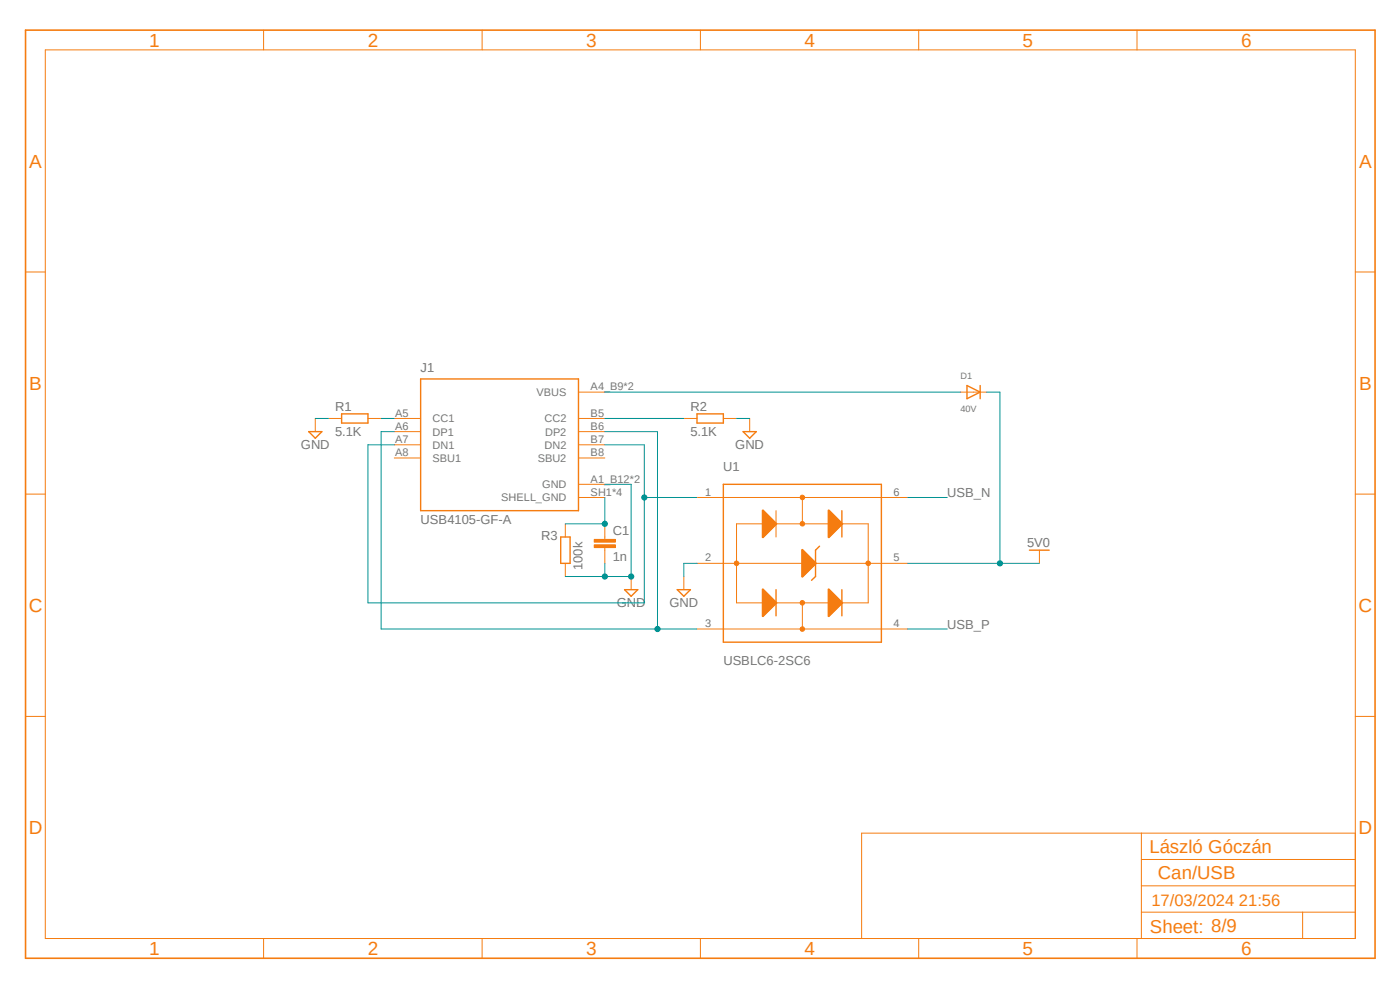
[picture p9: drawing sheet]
<svg xmlns="http://www.w3.org/2000/svg" width="297mm" height="210mm" viewBox="0 0 297 210" stroke-linecap="round" stroke-linejoin="round" font-family="sans-serif">
<path d="M4.9 6l287.2 197.9M292.1 6l-287.2 197.9" fill="none" stroke="#fff" stroke-width=".21"/>
<path d="M65.5 91.6h2.8l-1.4 1.4zM72.5 87.8h5.6v1.9h-5.6zM89.2 80.4h33.5v27.9h-33.5zM147.9 87.8h5.6v1.9h-5.6zM157.6 91.6h2.8l-1.4 1.4zM161.8 108.3l2.8 2.8-2.8 2.8zM175.8 108.3l2.8 2.8-2.8 2.8zM178.6 108.3v5.6M132.5 125.1h2.8l-1.4 1.4zM143.7 125.1h2.8l-1.4 1.4z" fill="none" stroke="#f57c10" stroke-width=".3"/>
<g fill="none" stroke="#f57c10" stroke-width=".21">
<path d="M66.9 88.8v2.8M69.7 88.8h2.8M78.1 88.8h2.8M83.7 88.8h5.5M83.7 91.6h5.5M83.7 94.4h5.5M83.7 97.2h5.5M122.7 88.8h5.6M122.7 91.6h5.6M122.7 94.4h5.6M122.7 97.2h5.6M122.7 83.2h5.6"/>
<path d="M145.1 88.8h2.8M153.5 88.8h2.8M159 88.8v2.8M122.7 102.7h5.6M122.7 105.5h5.6M156.3 111.1h5.5M164.6 111.1h11.2M164.6 108.3v5.6M178.6 111.1h5.6M133.9 122.3v2.8M145.1 122.3v2.8"/>
</g>
<path d="M161.7 108.2h.2l2.9 2.9-2.9 3-.2-.1z" fill-rule="evenodd" fill="#f57c10"/>
<path d="M161.7 108.2h.2l2.9 2.9-2.9 3-.2-.1z" fill="none" stroke="#f57c10" stroke-width=".21"/>
<path d="M175.7 108.2h.2l2.9 2.9-2.9 3-.2-.1z" fill-rule="evenodd" fill="#f57c10"/>
<path d="M175.7 108.2h.2l2.9 2.9-2.9 3-.2-.1zM156.3 127.9h5.5M164.6 127.9h11.2M178.6 127.9h5.6" fill="none" stroke="#f57c10" stroke-width=".21"/>
<path d="M161.8 125.1l2.8 2.8-2.8 2.7zM164.6 125.1v5.5M175.8 125.1l2.8 2.8-2.8 2.7zM178.6 125.1v5.5" fill="none" stroke="#f57c10" stroke-width=".3"/>
<path d="M161.7 125l.2-.1 2.9 3-2.9 2.9h-.2z" fill-rule="evenodd" fill="#f57c10"/>
<path d="M161.7 125l.2-.1 2.9 3-2.9 2.9h-.2z" fill="none" stroke="#f57c10" stroke-width=".21"/>
<path d="M175.7 125l.2-.1 2.9 3-2.9 2.9h-.2z" fill-rule="evenodd" fill="#f57c10"/>
<path d="M153.5 119.5h16.7M156.3 111.1v16.8M173 119.5h14M184.2 111.1v16.8M175.7 125l.2-.1 2.9 3-2.9 2.9h-.2z" fill="none" stroke="#f57c10" stroke-width=".21"/>
<path d="M170.2 116.7l2.8 2.8-2.8 2.8zM173.9 115.9l-.9 .8v5.6l-.8 .8" fill="none" stroke="#f57c10" stroke-width=".3"/>
<path d="M170.1 116.6l.2-.1 2.9 3-2.9 2.9h-.2z" fill-rule="evenodd" fill="#f57c10"/>
<path d="M170.1 116.6l.2-.1 2.9 3-2.9 2.9h-.2z" fill="none" stroke="#f57c10" stroke-width=".21"/>
<path d="M169.8 133.1l.3-.1h.4l.2 .6-.6 .3-.3-.1v-.4h.5h-.5z" fill-rule="evenodd" fill="#f57c10"/>
<path d="M170.2 105.5v5.6M169.8 133.1l.3-.1h.4l.2 .6-.6 .3-.3-.1v-.4h.5h-.5zM170.2 127.9v5.5" fill="none" stroke="#f57c10" stroke-width=".21"/>
<path d="M155.9 119.2l.3-.2 .3 .1 .2 .2v.4l-.2 .2-.3 .1-.3-.2-.1-.3h.5h-.5z" fill-rule="evenodd" fill="#f57c10"/>
<path d="M155.9 119.2l.3-.2 .3 .1 .2 .2v.4l-.2 .2-.3 .1-.3-.2-.1-.3h.5h-.5z" fill="none" stroke="#f57c10" stroke-width=".21"/>
<path d="M183.8 119.2l.3-.2 .3 .1 .3 .2v.4l-.3 .2-.3 .1-.3-.2-.1-.3h.6h-.6z" fill-rule="evenodd" fill="#f57c10"/>
<path d="M183.8 119.2l.3-.2 .3 .1 .3 .2v.4l-.3 .2-.3 .1-.3-.2-.1-.3h.6h-.6z" fill="none" stroke="#f57c10" stroke-width=".21"/>
<path d="M169.8 105.2l.3-.2 .4 .1 .2 .3v.3l-.2 .3h-.4l-.3-.2v-.3h.5h-.5z" fill-rule="evenodd" fill="#f57c10"/>
<path d="M169.8 105.2l.3-.2 .4 .1 .2 .3v.3l-.2 .3h-.4l-.3-.2v-.3h.5h-.5z" fill="none" stroke="#f57c10" stroke-width=".21"/>
<path d="M169.8 110.8l.3-.2 .4 .1 .2 .3v.3l-.2 .2-.4 .1-.3-.2v-.3h.5h-.5z" fill-rule="evenodd" fill="#f57c10"/>
<path d="M169.8 110.8l.3-.2 .4 .1 .2 .3v.3l-.2 .2-.4 .1-.3-.2v-.3h.5h-.5z" fill="none" stroke="#f57c10" stroke-width=".21"/>
<path d="M169.8 127.6l.3-.2 .4 .1 .2 .2-.2 .6-.4 .1-.3-.2v-.3l.5-.1-.5 .1z" fill-rule="evenodd" fill="#f57c10"/>
<g fill="none" stroke="#f57c10" stroke-width=".21">
<path d="M9.6 10.6h277.9v188.5h-277.9zM55.9 6.4v4.2M102.3 6.4v4.2M148.6 6.4v4.2M194.9 6.4v4.2M241.2 6.4v4.2M5.4 57.7h4.2M287.5 57.7h4.2M203.8 83.2h5.5M5.4 104.8h4.2M128.3 113.9v.6M128.3 116.1v.6"/>
<path d="M147.9 105.5h44.7M147.9 119.5h5.6M187 119.5h5.6M220.5 116.7v2.8M287.5 104.8h4.2M147.9 133.4h44.7M169.8 127.6l.3-.2 .4 .1 .2 .2-.2 .6-.4 .1-.3-.2v-.3l.5-.1-.5 .1zM5.4 152h4.2M287.5 152h4.2M242.1 176.7v22.4M287.5 176.7h-104.7v22.4M55.9 199.1v4.2"/>
<path d="M102.3 199.1v4.2M148.6 199.1v4.2M194.9 199.1v4.2M241.2 199.1v4.2M242.1 193.5h45.4M242.1 187.9h45.4M242.1 182.3h45.4M276.4 193.5v5.6"/>
</g>
<path d="M205.1 81.8l2.8 1.4-2.8 1.4zM207.9 81.8v2.8M153.5 102.7h33.5v33.5h-33.5zM218.4 116.7h4.2" fill="none" stroke="#f57c10" stroke-width=".3"/>
<path d="M5.4 6.4h286.3v196.9h-286.3z" fill="none" stroke="#f57c10" stroke-width=".34"/>
<path d="M126.1 115.6h4.5v.6h-4.5z" fill-rule="evenodd" fill="#f57c10"/>
<path d="M126.1 115.6h4.5v.6h-4.5z" fill="none" stroke="#f57c10" stroke-width=".21"/>
<path d="M126.1 114.4h4.5v.6h-4.5z" fill-rule="evenodd" fill="#f57c10"/>
<path d="M119.9 111.1v2.8M119.9 119.5v2.8M126.1 114.4h4.5v.6h-4.5zM128.3 111.1v2.8M128.3 116.7v2.8" fill="none" stroke="#f57c10" stroke-width=".21"/>
<path d="M119 113.9h1.9v5.6h-1.9z" fill="none" stroke="#f57c10" stroke-width=".3"/>
<path d="M128.3 102.7h5.6v19.6h-14M128.3 119.5v2.8" fill="none" stroke="#009292" stroke-width=".21"/>
<circle cx="128.3" cy="122.3" r=".55" fill="#009292"/>
<circle cx="128.3" cy="122.3" r=".55" fill="none" stroke="#009292" stroke-width=".21"/>
<circle cx="133.9" cy="122.3" r=".55" fill="#009292"/>
<g fill="none" stroke="#009292" stroke-width=".21">
<path d="M66.9 88.8h2.8M80.9 88.8h2.8M83.7 91.6h-2.8v41.8h67M128.3 88.8h16.8M128.3 91.6h11.2v41.8M156.3 88.8h2.7M147.9 119.5h-2.8v2.8"/>
<circle cx="133.9" cy="122.3" r=".55"/>
</g>
<circle cx="139.5" cy="133.4" r=".55" fill="#009292"/>
<g fill="none" stroke="#009292" stroke-width=".21">
<path d="M83.7 94.4h-5.6v33.5h58.6v-33.5h-8.4M136.7 105.5h11.2"/>
<circle cx="139.5" cy="133.4" r=".55"/>
</g>
<circle cx="136.7" cy="105.5" r=".55" fill="#009292"/>
<g fill="none" stroke="#009292" stroke-width=".21">
<path d="M209.3 83.2h2.8v36.3M192.6 119.5h27.9"/>
<circle cx="136.7" cy="105.5" r=".55"/>
</g>
<circle cx="212.1" cy="119.5" r=".55" fill="#009292"/>
<g fill="none" stroke="#009292" stroke-width=".21">
<path d="M128.3 83.2h75.5M128.3 105.5v5.6h-8.4M192.6 105.5h8.4"/>
<circle cx="212.1" cy="119.5" r=".55"/>
</g>
<circle cx="128.3" cy="111.1" r=".55" fill="#009292"/>
<g fill="none" stroke="#009292" stroke-width=".21">
<path d="M192.6 133.4h8.4"/>
<circle cx="128.3" cy="111.1" r=".55"/>
</g>
<g font-size="4" fill="#f57c10">
<text x="31.7" y="9.9">1</text>
<text x="78" y="9.9">2</text>
<text x="124.3" y="9.9">3</text>
<text x="170.6" y="9.9">4</text>
<text x="217" y="9.9">5</text>
<text x="263.3" y="9.9">6</text>
<text x="6.2" y="35.6">A</text>
<text x="288.3" y="35.6">A</text>
<text x="6.2" y="82.7">B</text>
<text x="288.3" y="82.7">B</text>
<text x="6.1" y="129.8">C</text>
<text x="288.2" y="129.8">C</text>
<text x="6.1" y="177">D</text>
<text x="288.2" y="177">D</text>
<text x="31.7" y="202.6">1</text>
<text x="78" y="202.6">2</text>
<text x="124.3" y="202.6">3</text>
<text x="170.6" y="202.6">4</text>
<text x="217" y="202.6">5</text>
<text x="263.3" y="202.6">6</text>
</g>
<g font-size="3.9" fill="#f57c10">
<text x="243.8" y="180.9">László Góczán</text>
<text x="245.7" y="186.5">Can/USB</text>
<text x="244" y="197.8">Sheet: 8/9</text>
</g>
<text font-size="3.5" fill="#f57c10" x="244.3" y="192.1">17/03/2024 21:56</text>
<g font-size="2.8" fill="#757575">
<text x="89.2" y="79">J1</text>
<text x="71.1" y="87.1">R1</text>
<text x="146.5" y="87.1">R2</text>
<text x="63.8" y="95.3">GND</text>
<text x="71.1" y="92.4">5.1K</text>
<text x="146.5" y="92.4">5.1K</text>
<text x="156" y="95.3">GND</text>
<text x="153.4" y="99.9">U1</text>
<text x="201" y="105.5">USB_N</text>
<text x="89.2" y="111.1">USB4105-GF-A</text>
<text x="130" y="113.5">C1</text>
<text x="114.8" y="114.5">R3</text>
<text x="130" y="119.1">1n</text>
<text x="217.9" y="116.1">5V0</text>
<text x="123.6" y="120.9" transform="rotate(-90 123.6 120.9)">100k</text>
<text x="130.9" y="128.9">GND</text>
<text x="142" y="128.9">GND</text>
<text x="201" y="133.4">USB_P</text>
<text x="153.5" y="141">USBLC6-2SC6</text>
</g>
<g font-size="2.3" fill="#757575">
<text x="125.3" y="82.8">A4_B9*2</text>
<text x="83.8" y="88.4">A5</text>
<text x="91.8" y="89.6">CC1</text>
<text x="113.8" y="84">VBUS</text>
<text x="115.5" y="89.6">CC2</text>
<text x="125.3" y="88.4">B5</text>
<text x="83.8" y="91.2">A6</text>
<text x="83.8" y="94">A7</text>
<text x="91.8" y="92.4">DP1</text>
<text x="91.8" y="95.2">DN1</text>
<text x="115.5" y="95.2">DN2</text>
<text x="115.7" y="92.4">DP2</text>
<text x="125.3" y="91.2">B6</text>
<text x="125.3" y="94">B7</text>
<text x="83.8" y="96.8">A8</text>
<text x="91.8" y="98">SBU1</text>
<text x="114.1" y="98">SBU2</text>
<text x="125.3" y="96.8">B8</text>
<text x="106.3" y="106.4">SHELL_GND</text>
<text x="115" y="103.6">GND</text>
<text x="125.3" y="102.4">A1_B12*2</text>
<text x="125.3" y="105.2">SH1*4</text>
<text x="149.6" y="105.2">1</text>
<text x="189.6" y="105.2">6</text>
<text x="149.6" y="119.1">2</text>
<text x="189.6" y="119.1">5</text>
<text x="149.6" y="133.1">3</text>
<text x="189.6" y="133.1">4</text>
</g>
<g font-size="1.9" fill="#757575">
<text x="203.8" y="80.4">D1</text>
<text x="203.8" y="87.4">40V</text>
</g>
</svg>
